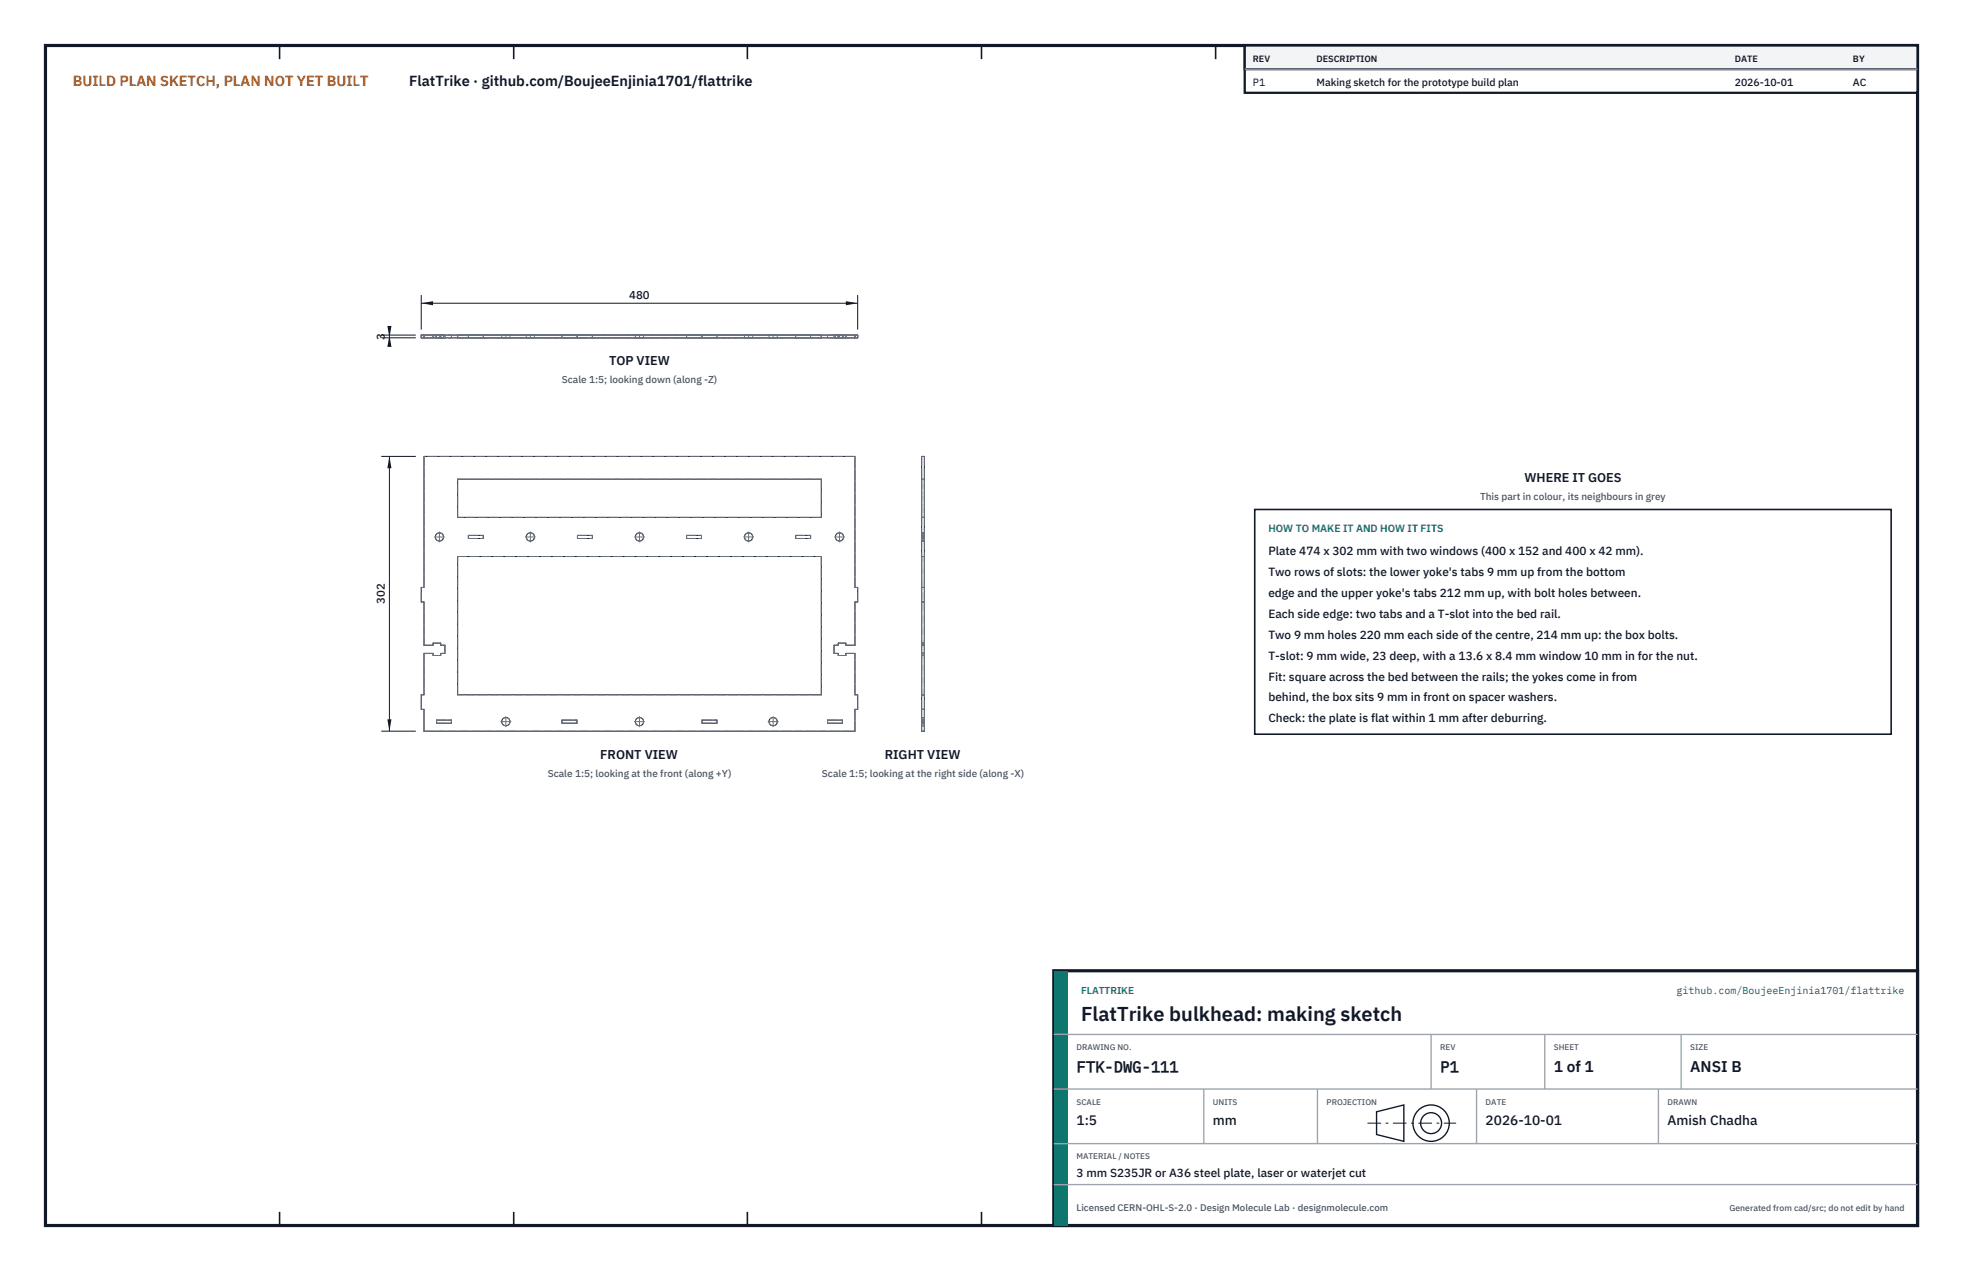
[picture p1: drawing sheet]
<svg xmlns="http://www.w3.org/2000/svg" width="432mm" height="279mm" viewBox="0 0 432 279" stroke-linecap="round" stroke-linejoin="round" font-family="sans-serif">
<path d="M10 10h411.8v259.4h-411.8z" fill="none" stroke="#111827" stroke-width=".7" stroke-linecap="butt"/>
<g fill="none" stroke="#111827" stroke-width=".35">
<path d="M61.5 10v3M113 10v3M164.4 10v3M215.9 10v3M267.4 10v3M318.9 10v3M370.3 10v3M61.5 266.4v3M113 266.4v3M164.4 266.4v3M215.9 266.4v3M267.4 266.4v3"/>
<path d="M318.9 266.4v3M370.3 266.4v3"/>
</g>
<g fill="none" stroke="#111727" stroke-width=".22">
<path d="M92.7 73.7h96v.6h-96zM93.3 73.7v.6M188.1 73.7v.6M93.3 100.3h94.8v28.8h.6v3.2h-.6v9.5h-2v-.4h-1.7v.4h-.9v1.8h.9v.5h1.7v-.5h2v9.1h.6v3.2h-.6v4.8h-94.8v-4.8h-.6v-3.2h.6v-9.1h2v.5h1.6v-.5h1v-1.8h-1v-.4h-1.6v.4h-2v-9.5h-.6v-3.2h.6zM100.7 105.3h80v8.4h-80zM103 117.7h3.3v.7h-3.3zM127 117.7h3.3v.7h-3.3zM151 117.7h3.3v.7h-3.3zM175 117.7h3.3v.7h-3.3zM202.7 100.3h.6v60.4h-.6zM100.7 122.3h80v30.4h-80zM202.7 129.1h.6"/>
<path d="M202.7 132.3h.6M96 158.3h3.3v.7h-3.3zM123.6 158.3h3.3v.7h-3.3zM154.4 158.3h3.3v.7h-3.3zM182 158.3h3.3v.7h-3.3zM202.7 141.8h.6M202.7 143.6h.6M202.7 152.7h.6M202.7 155.9h.6"/>
<circle cx="96.7" cy="118" r=".91"/>
<circle cx="116.7" cy="118" r=".91"/>
<circle cx="140.7" cy="118" r=".91"/>
<circle cx="164.7" cy="118" r=".91"/>
<circle cx="184.7" cy="118" r=".91"/>
<circle cx="111.3" cy="158.6" r=".91"/>
<circle cx="140.7" cy="158.6" r=".91"/>
<circle cx="170.1" cy="158.6" r=".91"/>
</g>
<g fill="none" stroke="#6a7180" stroke-width=".22" stroke-dasharray="2.1 .5">
<path d="M92.7 73.7h.6M92.7 74.3h.6M92.7 73.7v.6M93.3 73.7v.6M93.3 73.7h94.8M93.3 74.3h94.8M95.3 73.7h-2M95.3 74.3h-2M95.3 74.3v-.6M95.3 73.7v.6M95.8 73.7h1.8M95.8 74.3h1.8"/>
<path d="M95.8 73.7v.6M96 73.7h3.3M96 74.3h3.3M96 74.3v-.6M96.7 73.7h-.9M96.7 74.3h-.9M96.9 73.7h-1.6M96.9 74.3h-1.6M96.9 73.7v.6M96.9 74.3v-.6M97.6 73.7h-.9M97.6 74.3h-.9"/>
<path d="M97.6 73.7v.6M97.9 73.7h-1M97.9 74.3h-1M97.9 73.7v.6M99.3 74.3v-.6M100.7 73.7h80M100.7 74.3h80M100.7 73.7v.6M103 73.7h3.3M103 74.3h3.3M103 74.3v-.6M106.3 74.3v-.6"/>
<path d="M110.4 73.7h1.8M110.4 74.3h1.8M110.4 74.3v-.6M111.3 73.7h-.9M111.3 74.3h-.9M112.2 73.7h-.9M112.2 74.3h-.9M112.2 74.3v-.6M115.8 73.7h1.8M115.8 74.3h1.8M115.8 74.3v-.6M116.7 73.7h-.9"/>
<path d="M116.7 74.3h-.9M117.6 73.7h-.9M117.6 74.3h-.9M117.6 74.3v-.6M123.6 73.7h3.3M123.6 74.3h3.3M123.6 74.3v-.6M126.9 74.3v-.6M127 73.7h3.3M127 74.3h3.3M127 74.3v-.6M130.3 74.3v-.6"/>
<path d="M139.8 73.7h1.8M139.8 74.3h1.8M139.8 74.3v-.6M140.7 73.7h-.9M140.7 74.3h-.9M141.6 73.7h-.9M141.6 74.3h-.9M141.6 74.3v-.6M151 73.7h3.3M151 74.3h3.3M151 74.3v-.6M154.3 74.3v-.6"/>
<path d="M154.4 73.7h3.3M154.4 74.3h3.3M154.4 74.3v-.6M157.7 74.3v-.6M163.8 73.7h1.8M163.8 74.3h1.8M163.8 74.3v-.6M164.7 73.7h-.9M164.7 74.3h-.9M165.6 73.7h-.9M165.6 74.3h-.9M165.6 74.3v-.6"/>
<path d="M169.2 73.7h1.8M169.2 74.3h1.8M169.2 74.3v-.6M170.1 73.7h-.9M170.1 74.3h-.9M171 73.7h-.9M171 74.3h-.9M171 74.3v-.6M175 73.7h3.3M175 74.3h3.3M175 74.3v-.6M178.3 74.3v-.6"/>
<path d="M180.7 73.7h-80M180.7 74.3h-80M180.7 73.7v.6M182 73.7h3.3M182 74.3h3.3M182 74.3v-.6M183.5 74.3v-.6M183.8 73.7h1.8M183.8 74.3h1.8M183.8 73.7v.6M184.4 73.7h-.9M184.4 74.3h-.9"/>
<path d="M184.4 74.3v-.6M184.4 73.7v.6M184.7 73.7h-.9M184.7 74.3h-.9M185.3 74.3v-.6M185.6 73.7h-.9M185.6 74.3h-.9M185.6 73.7v.6M186.1 73.7h-1.7M186.1 74.3h-1.7M186.1 73.7v.6M186.1 74.3v-.6"/>
<path d="M188.1 73.7v.6M188.1 74.3v-.6M188.1 73.7h-2M188.1 74.3h-2M188.7 73.7h-.6M188.7 74.3h-.6M188.7 74.3v-.6M93.3 100.3v28.8M100.7 105.3h80M100.7 113.7v-8.4M103 118.4h3.3M103 118.4v-.7"/>
<path d="M103 117.7h3.3M106.3 118.4v-.7M127 118.4h3.3M127 118.4v-.7M127 117.7h3.3M130.3 118.4v-.7M151 118.4h3.3M151 118.4v-.7M151 117.7h3.3M154.3 118.4v-.7M175 118.4h3.3M175 118.4v-.7"/>
<path d="M175 117.7h3.3M178.3 118.4v-.7M180.7 105.3v8.4M180.7 113.7h-80M188.1 100.3h-94.8M202.7 100.3v28.8M202.7 117.1v1.8M202.7 118.9v-1.8M202.7 118.4v-.7M202.7 105.3v8.4M202.7 113.7v-8.4M202.7 118.4h.6"/>
<path d="M202.7 117.7h.6M202.7 118.9h.6M202.7 117.1h.6M203.3 100.3v28.8M203.3 117.1v1.8M203.3 118.9v-1.8M203.3 118.4v-.7M203.3 105.3v8.4M203.3 113.7v-8.4M203.3 100.3h-.6M203.3 117.1h-.6M203.3 105.3h-.6"/>
<path d="M203.3 113.7h-.6M203.3 118.9h-.6M92.7 129.1h.6M92.7 132.3v-3.2M92.7 132.3h.6M93.3 132.3v9.5M100.7 122.3h80M180.7 122.3v30.4M188.1 129.1v-28.8M188.7 129.1h-.6M188.7 132.3v-3.2M188.7 132.3h-.6"/>
<path d="M202.7 132.3v-3.2M202.7 132.3v9.5M202.7 122.3v30.4M202.7 129.1h.6M202.7 132.3h.6M203.3 132.3v-3.2M203.3 132.3v9.5M203.3 122.3v30.4M203.3 129.1h-.6M203.3 132.3h-.6M203.3 122.3h-.6M92.7 152.7h.6"/>
<path d="M92.7 155.9v-3.2M92.7 155.9h.6M93.3 155.9v4.8M93.3 143.6v9.1M95.3 141.8h-2M95.3 141.8v-.4M95.3 144.1v-.5M95.3 143.6h-2M96 159h3.3M96 159v-.7M96 158.3h3.3M96.9 141.4h-1.6"/>
<path d="M96.9 141.8v-.4M96.9 144.1v-.5M96.9 144.1h-1.6M97.9 141.8h-1M97.9 143.6v-1.8M97.9 143.6h-1M99.3 159v-.7M100.7 152.7v-30.4M123.6 159h3.3M123.6 159v-.7M123.6 158.3h3.3M126.9 159v-.7"/>
<path d="M154.4 159h3.3M154.4 159v-.7M154.4 158.3h3.3M157.7 159v-.7M180.7 152.7h-80M182 159h3.3M182 159v-.7M182 158.3h3.3M183.5 141.8v1.8M184.4 141.4v.4M184.4 141.8h-.9M184.4 143.6h-.9"/>
<path d="M184.4 143.6v.5M185.3 159v-.7M186.1 141.4v.4M186.1 141.4h-1.7M186.1 144.1h-1.7M186.1 143.6v.5M188.1 141.8v-9.5M188.1 141.8h-2M188.1 143.6h-2M188.1 152.7v-9.1M188.7 152.7h-.6M188.7 155.9v-3.2"/>
<path d="M188.7 155.9h-.6M202.7 155.9v4.8M202.7 155.9h.6M202.7 141.4v.4M202.7 141.8v-.4M202.7 143.6v.5M202.7 143.6v-1.8M202.7 144.1v-.5M202.7 143.6v9.1M202.7 155.9v-3.2M202.7 159v-.7M202.7 159.5v-1.8"/>
<path d="M202.7 157.7v1.8M202.7 152.7v-30.4M202.7 141.4h.6M202.7 141.8h.6M202.7 143.6h.6M202.7 144.1h.6M202.7 152.7h.6M202.7 159h.6M202.7 158.3h.6M202.7 159.5h.6M202.7 157.7h.6M203.3 155.9v4.8"/>
<path d="M203.3 155.9h-.6M203.3 141.4v.4M203.3 141.8v-.4M203.3 143.6v.5M203.3 143.6v-1.8M203.3 144.1v-.5M203.3 143.6v9.1M203.3 155.9v-3.2M203.3 159v-.7M203.3 159.5v-1.8M203.3 157.7v1.8M203.3 152.7v-30.4"/>
<path d="M203.3 141.8h-.6M203.3 141.4h-.6M203.3 143.6h-.6M203.3 144.1h-.6M203.3 152.7h-.6M93.3 160.7h94.8M188.1 160.7v-4.8M203.3 160.7h-.6"/>
<circle cx="96.7" cy="118" r=".91"/>
<circle cx="116.7" cy="118" r=".91"/>
<circle cx="140.7" cy="118" r=".91"/>
<circle cx="164.7" cy="118" r=".91"/>
<circle cx="184.7" cy="118" r=".91"/>
<circle cx="111.3" cy="158.6" r=".91"/>
<circle cx="140.7" cy="158.6" r=".91"/>
<circle cx="170.1" cy="158.6" r=".91"/>
</g>
<g fill="none" stroke="#6a7180" stroke-width=".22" stroke-dasharray="4.2 .5 0 .5">
<path d="M96.7 73.7v.6M111.3 74.3v-.6M116.7 74.3v-.6M140.7 74.3v-.6M164.7 74.3v-.6M170.1 74.3v-.6M184.7 73.7v.6M95.5 118h2.3M96.7 119.2v-2.3M115.5 118h2.3M116.7 119.2v-2.3M139.5 118h2.3"/>
<path d="M140.7 119.2v-2.3M163.5 118h2.3M164.7 119.2v-2.3M183.5 118h2.3M184.7 119.2v-2.3M202.7 118h.6M203.3 118h-.6M110.1 158.6h2.3M111.3 159.8v-2.3M139.5 158.6h2.3M140.7 159.8v-2.3M168.9 158.6h2.3"/>
<path d="M170.1 159.8v-2.3M202.7 158.6h.6"/>
</g>
<path d="M92.7 64.9v7.6M92.7 66.7h96M188.7 64.9v7.6" fill="none" stroke="#111827" stroke-width=".22"/>
<path d="M92.7 66.7l2.6-.5v.9zM186.1 66.2v.9l2.6-.4z" fill="#111827"/>
<path d="M83.9 73.7h7.6M83.9 74.3h7.6M85.7 73.7v.6" fill="none" stroke="#111827" stroke-width=".22"/>
<path d="M85.7 73.7l-.5 2.6h.9zM85.2 71.7h.9l-.4 2.6z" fill="#111827"/>
<path d="M83.9 100.3h7.6M85.7 100.3v60.4M83.9 160.7h7.6" fill="none" stroke="#111827" stroke-width=".22"/>
<path d="M85.7 100.3l-.5 2.6h.9zM85.2 158.1h.9l-.4 2.6z" fill="#111827"/>
<path d="M276 112h140v49.4h-140z" fill="#fff" stroke="#111827" stroke-width=".35"/>
<path d="M273.8 10h148v10.4h-148z" fill="#fff" stroke="#111827" stroke-width=".5"/>
<path d="M273.8 10h148v5.2h-148z" fill="#f3f4f6" stroke="#111827" stroke-width=".5"/>
<path d="M273.8 15.2h148" fill="none" stroke="#9ca3af" stroke-width=".3"/>
<path d="M231.8 213.4h190v56h-190z" fill="#fff" stroke="#111827" stroke-width=".7" stroke-linecap="butt"/>
<path d="M231.8 213.4h3v56h-3z" fill="#0f766e"/>
<path d="M231.8 227.4h190M231.8 239.4h190M264.8 239.4v12M289.8 239.4v12M314.8 227.4v12M324.8 239.4v12M339.8 227.4v12M364.8 239.4v12M369.8 227.4v12M231.8 251.4h190M231.8 260.4h190" fill="none" stroke="#9ca3af" stroke-width=".3"/>
<g fill="none" stroke="#111827" stroke-width=".3">
<path d="M302.8 244.4l6-1.5v8l-6-1.5z"/>
<circle cx="314.8" cy="246.9" r="4"/>
<circle cx="314.8" cy="246.9" r="2.3"/>
</g>
<path d="M300.8 246.9h19.5" fill="none" stroke="#111827" stroke-width=".22" stroke-dasharray="3 1 .6 1" stroke-linecap="butt"/>
<text font-size="4.4" fill="#111827" x="237.8" y="224.4">FlatTrike bulkhead: making sketch</text>
<g font-size="3.4" fill="#111827">
<text x="236.8" y="235.6">FTK-DWG-111</text>
<text x="316.8" y="235.6">P1</text>
<text x="341.8" y="235.6">1 of 1</text>
<text x="371.8" y="235.6">ANSI B</text>
</g>
<text font-size="3.2" fill="#b45309" x="16" y="19">BUILD PLAN SKETCH, PLAN NOT YET BUILT</text>
<text font-size="3.2" fill="#111827" x="90" y="19">FlatTrike · github.com/BoujeeEnjinia1701/flattrike</text>
<g font-size="3" fill="#111827">
<text x="236.8" y="247.2">1:5</text>
<text x="266.8" y="247.2">mm</text>
<text x="326.8" y="247.2">2026-10-01</text>
<text x="366.8" y="247.2">Amish Chadha</text>
</g>
<g font-size="2.8" fill="#111827">
<text x="134" y="80.3">TOP VIEW</text>
<text x="335.3" y="106">WHERE IT GOES</text>
<text x="132" y="166.8">FRONT VIEW</text>
<text x="194.6" y="166.8">RIGHT VIEW</text>
</g>
<g font-size="2.6" fill="#111827">
<text x="279" y="122">Plate 474 x 302 mm with two windows (400 x 152 and 400 x 42 mm).</text>
<text x="279" y="126.6">Two rows of slots: the lower yoke's tabs 9 mm up from the bottom</text>
<text x="279" y="131.2">edge and the upper yoke's tabs 212 mm up, with bolt holes between.</text>
<text x="279" y="135.8">Each side edge: two tabs and a T-slot into the bed rail.</text>
<text x="279" y="140.4">Two 9 mm holes 220 mm each side of the centre, 214 mm up: the box bolts.</text>
<text x="279" y="145">T-slot: 9 mm wide, 23 deep, with a 13.6 x 8.4 mm window 10 mm in for the nut.</text>
<text x="279" y="149.6">Fit: square across the bed between the rails; the yokes come in from</text>
<text x="279" y="154.2">behind, the box sits 9 mm in front on spacer washers.</text>
<text x="279" y="158.8">Check: the plate is flat within 1 mm after deburring.</text>
<text x="236.8" y="258.8">3 mm S235JR or A36 steel plate, laser or waterjet cut</text>
</g>
<g font-size="2.5" fill="#111827">
<text x="138.4" y="65.7">480</text>
<text x="84.7" y="74.7" transform="rotate(-90 84.7 74.7)">3</text>
<text x="84.7" y="132.7" transform="rotate(-90 84.7 132.7)">302</text>
</g>
<g font-size="2.3" fill="#111827">
<text x="275.6" y="18.8">P1</text>
<text x="289.6" y="18.8">Making sketch for the prototype build plan</text>
<text x="381.6" y="18.8">2026-10-01</text>
<text x="407.6" y="18.8">AC</text>
</g>
<text font-size="2.3" fill="#0f766e" x="279" y="117">HOW TO MAKE IT AND HOW IT FITS</text>
<g font-size="2.2" fill="#4b5563">
<text x="123.6" y="84.3">Scale 1:5; looking down (along -Z)</text>
<text x="325.6" y="110">This part in colour, its neighbours in grey</text>
<text x="120.5" y="170.8">Scale 1:5; looking at the front (along +Y)</text>
<text x="180.8" y="170.8">Scale 1:5; looking at the right side (along -X)</text>
</g>
<g font-size="2.2" fill="#0f766e">
<text x="237.8" y="218.4">FLATTRIKE</text>
<text x="368.8" y="218.4">github.com/BoujeeEnjinia1701/flattrike</text>
</g>
<text font-size="2.1" fill="#4b5563" x="236.8" y="266.2">Licensed CERN-OHL-S-2.0 · Design Molecule Lab · designmolecule.com</text>
<g font-size="2" fill="#111827">
<text x="275.6" y="13.6">REV</text>
<text x="289.6" y="13.6">DESCRIPTION</text>
<text x="381.6" y="13.6">DATE</text>
<text x="407.6" y="13.6">BY</text>
</g>
<text font-size="1.9" fill="#4b5563" x="380.4" y="266.2">Generated from cad/src; do not edit by hand</text>
<g font-size="1.8" fill="#4b5563">
<text x="236.8" y="230.8">DRAWING NO.</text>
<text x="316.8" y="230.8">REV</text>
<text x="341.8" y="230.8">SHEET</text>
<text x="371.8" y="230.8">SIZE</text>
<text x="236.8" y="242.8">SCALE</text>
<text x="266.8" y="242.8">UNITS</text>
<text x="291.8" y="242.8">PROJECTION</text>
<text x="326.8" y="242.8">DATE</text>
<text x="366.8" y="242.8">DRAWN</text>
<text x="236.8" y="254.8">MATERIAL / NOTES</text>
</g>
</svg>
